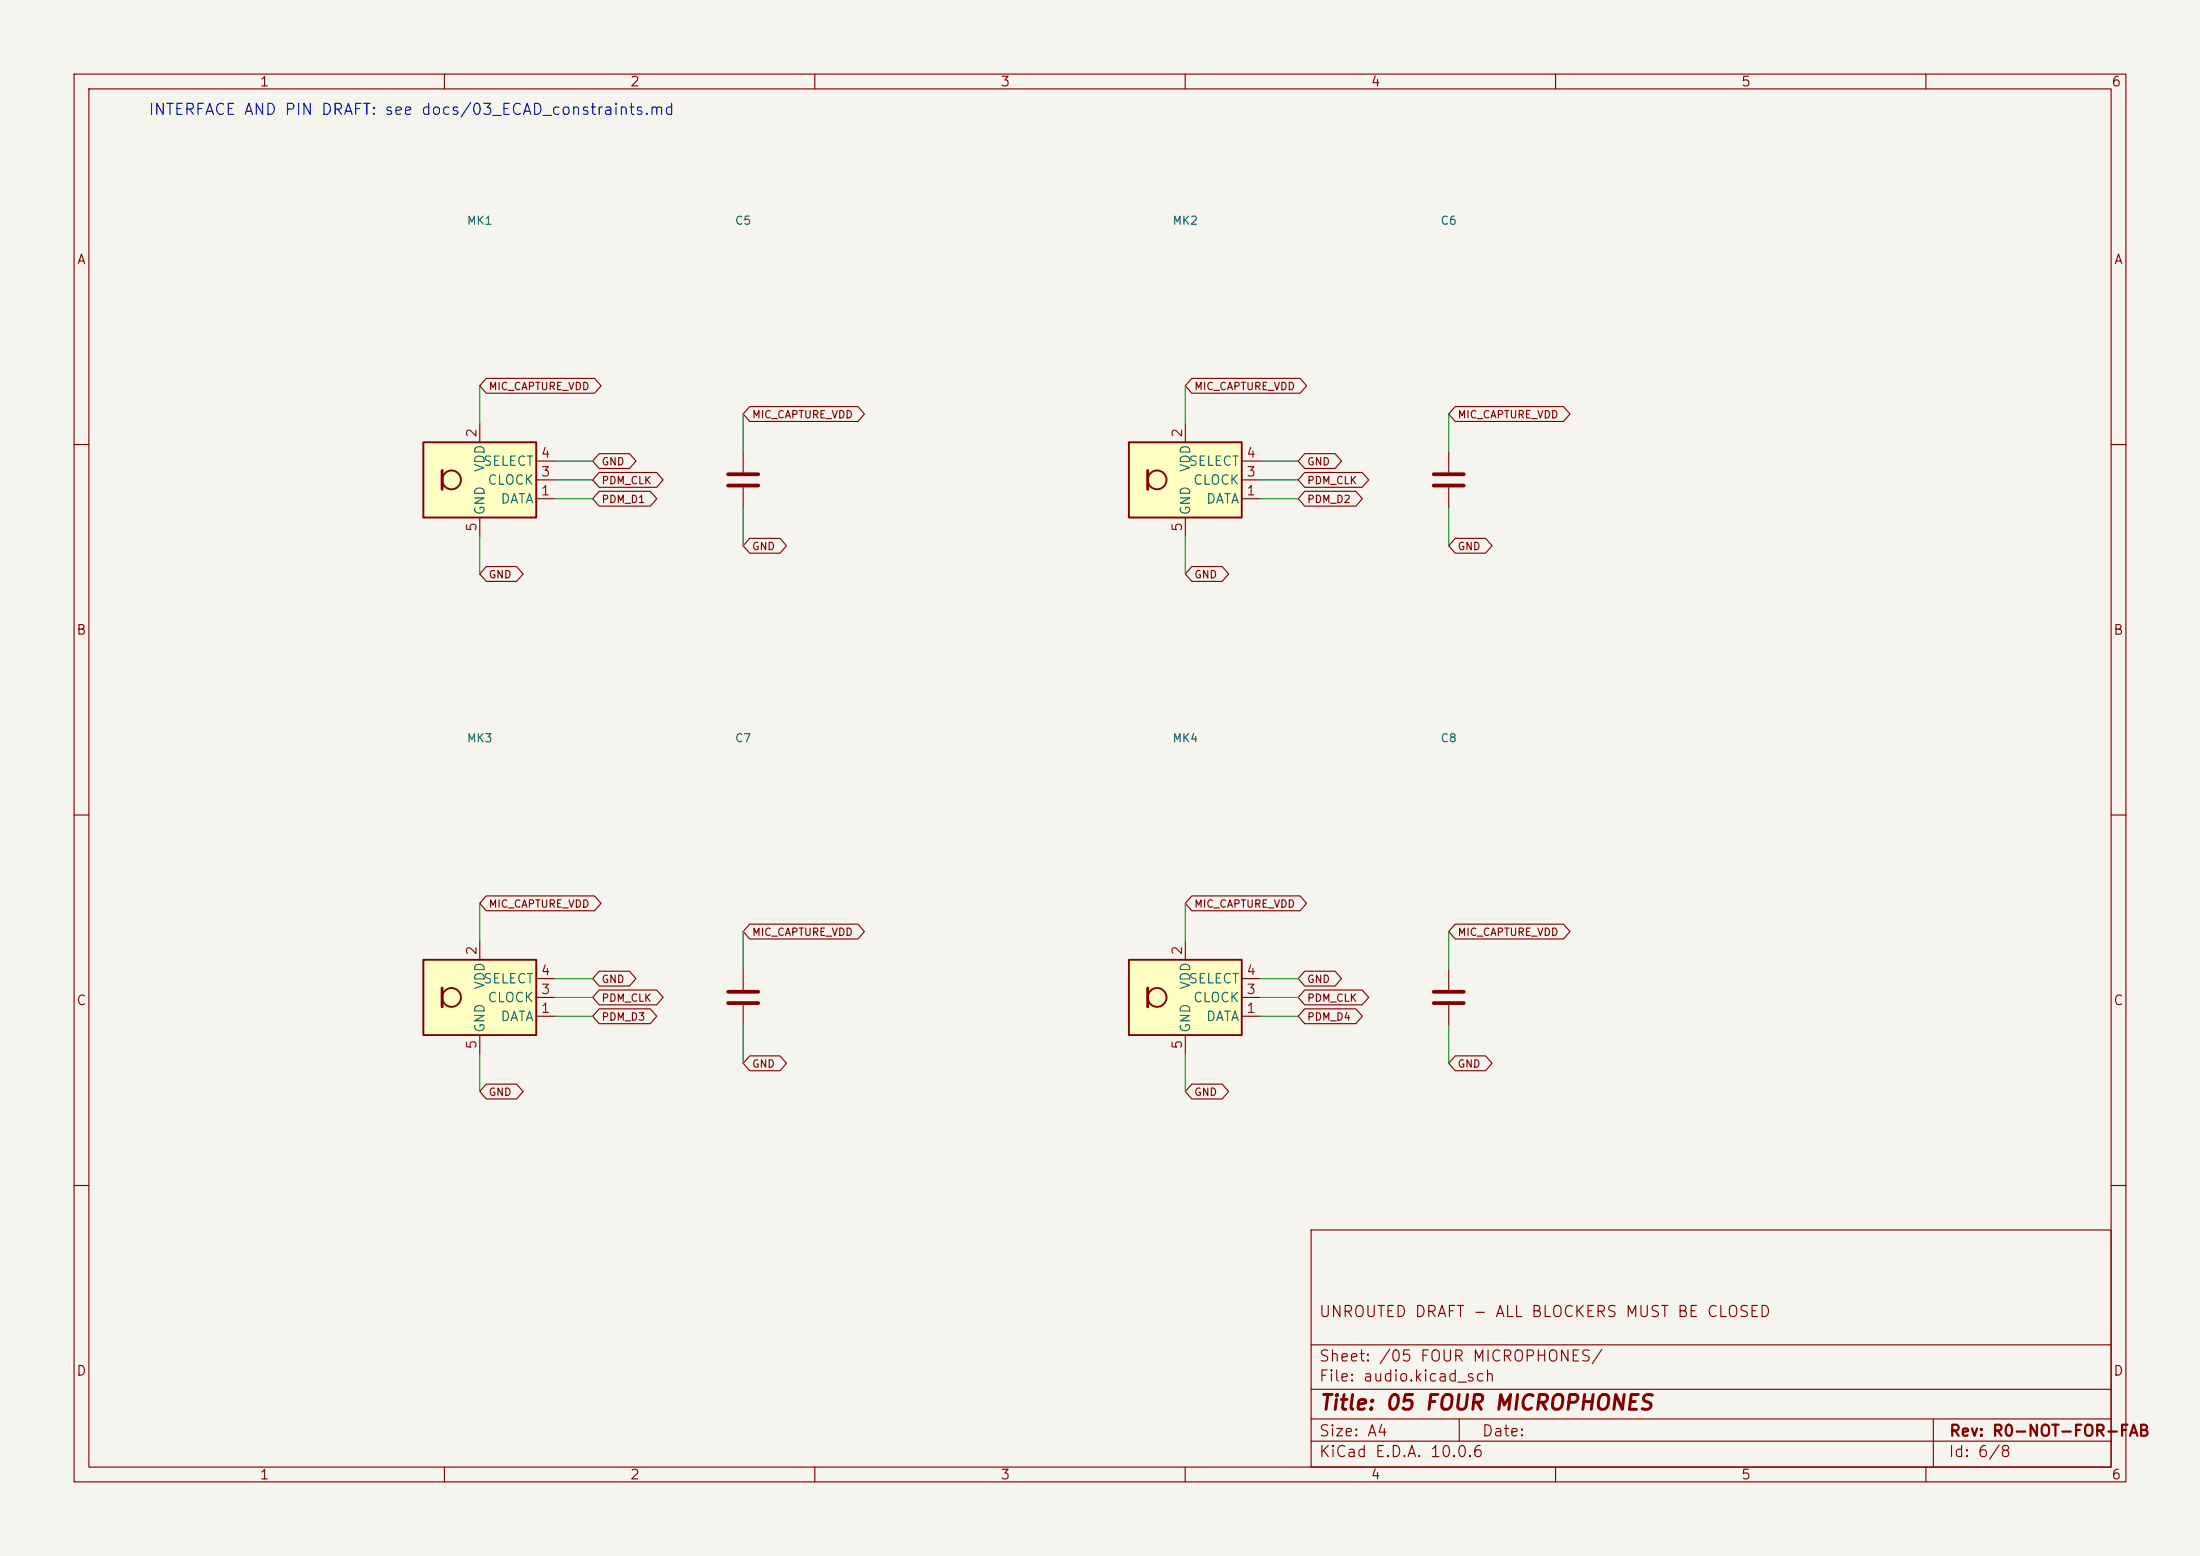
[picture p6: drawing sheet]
(kicad_sch (version 20251024) (generator "eeschema") (paper "A4") (title_block (title "05 FOUR MICROPHONES") (rev "R0-NOT-FOR-FAB") (comment 1 "UNROUTED DRAFT - ALL BLOCKERS MUST BE CLOSED")) (lib_symbols (symbol "MeetNote:IM69D130" (property "Reference" "MK" (at -7.62 6.35 0) (show_name no) (do_not_autoplace no) (effects (font (size 1.27 1.27)) (justify left))) (property "Value" "IM69D130" (at 1.27 6.35 0) (show_name no) (do_not_autoplace no) (effects (font (size 1.27 1.27)) (justify left))) (property "Footprint" "MeetNote:Infineon_PG-LLGA-5-1" (at 17.78 -7.62 0) (show_name no) (do_not_autoplace no) (hide yes) (effects (font (size 1.27 1.27) (italic yes)))) (property "Datasheet" "https://www.infineon.com/dgdl/Infineon-IM69D130-DS-v01_00-EN.pdf?fileId=5546d462602a9dc801607a0e46511a2e" (at 0 0 0) (show_name no) (do_not_autoplace no) (hide yes) (effects (font (size 1.27 1.27)))) (property "Description" "High performance digital XENSIV MEMS microphone, -36 dBFS Sensitivity, LLGA-5" (at 0 0 0) (show_name no) (do_not_autoplace no) (hide yes) (effects (font (size 1.27 1.27)))) (property "ki_keywords" "mems microphone" (at 0 0 0) (show_name no) (do_not_autoplace no) (hide yes) (effects (font (size 1.27 1.27)))) (property "ki_fp_filters" "Infineon*PG*LLGA*" (at 0 0 0) (show_name no) (do_not_autoplace no) (hide yes) (effects (font (size 1.27 1.27)))) (embedded_fonts no) (symbol "IM69D130_0_1" (rectangle (start -7.62 5.08) (end 7.62 -5.08) (stroke (width 0.254) (type default)) (fill (type background))) (polyline (pts (xy -5.08 1.27) (xy -5.08 -1.27)) (stroke (width 0.381) (type default)) (fill (type none))) (circle (center -3.81 0) (radius 1.27) (stroke (width 0.254) (type default)) (fill (type none)))) (symbol "IM69D130_1_1" (pin output line (at 10.16 -2.54 180) (length 2.54) (name "DATA" (effects (font (size 1.27 1.27)))) (number "1" (effects (font (size 1.27 1.27))))) (pin power_in line (at 0 7.62 270) (length 2.54) (name "VDD" (effects (font (size 1.27 1.27)))) (number "2" (effects (font (size 1.27 1.27))))) (pin input line (at 10.16 0 180) (length 2.54) (name "CLOCK" (effects (font (size 1.27 1.27)))) (number "3" (effects (font (size 1.27 1.27))))) (pin input line (at 10.16 2.54 180) (length 2.54) (name "SELECT" (effects (font (size 1.27 1.27)))) (number "4" (effects (font (size 1.27 1.27))))) (pin power_in line (at 0 -7.62 90) (length 2.54) (name "GND" (effects (font (size 1.27 1.27)))) (number "5" (effects (font (size 1.27 1.27)))))) (pin_names (offset 0.254))) (symbol "MeetNote:C" (pin_numbers (hide yes)) (pin_names (offset 0.254)) (exclude_from_sim no) (in_bom yes) (on_board yes) (in_pos_files yes) (duplicate_pin_numbers_are_jumpers no) (property "Reference" "C" (at 0.635 2.54 0) (show_name no) (do_not_autoplace no) (effects (font (size 1.27 1.27)) (justify left))) (property "Value" "C" (at 0.635 -2.54 0) (show_name no) (do_not_autoplace no) (effects (font (size 1.27 1.27)) (justify left))) (property "Footprint" "" (at 0.9652 -3.81 0) (show_name no) (do_not_autoplace no) (hide yes) (effects (font (size 1.27 1.27)))) (property "Datasheet" "" (at 0 0 0) (show_name no) (do_not_autoplace no) (hide yes) (effects (font (size 1.27 1.27)))) (property "Description" "Unpolarized capacitor" (at 0 0 0) (show_name no) (do_not_autoplace no) (hide yes) (effects (font (size 1.27 1.27)))) (property "ki_keywords" "cap capacitor" (at 0 0 0) (show_name no) (do_not_autoplace no) (hide yes) (effects (font (size 1.27 1.27)))) (property "ki_fp_filters" "C_*" (at 0 0 0) (show_name no) (do_not_autoplace no) (hide yes) (effects (font (size 1.27 1.27)))) (symbol "C_0_1" (polyline (pts (xy -2.032 0.762) (xy 2.032 0.762)) (stroke (width 0.508) (type default)) (fill (type none))) (polyline (pts (xy -2.032 -0.762) (xy 2.032 -0.762)) (stroke (width 0.508) (type default)) (fill (type none)))) (symbol "C_1_1" (pin passive line (at 0 3.81 270) (length 2.794) (name "" (effects (font (size 1.27 1.27)))) (number "1" (effects (font (size 1.27 1.27))))) (pin passive line (at 0 -3.81 90) (length 2.794) (name "" (effects (font (size 1.27 1.27)))) (number "2" (effects (font (size 1.27 1.27)))))) (embedded_fonts no)))(text "INTERFACE AND PIN DRAFT: see docs/03_ECAD_constraints.md" (at 20 15 0) (effects (font (size 1.5 1.5)) (justify left)))(symbol (lib_id "MeetNote:IM69D130") (at 64.77 64.77 0) (unit 1) (in_bom yes) (on_board yes) (dnp no)(property "Reference" "MK1" (at 64.77 29.769999999999996 0) (effects (font (size 1.1 1.1))))(property "Value" "IM69D130" (at 64.77 69.77 0) (effects (font (size 1.1 1.1)) hide))(property "Footprint" "MeetNote:Infineon_PG-LLGA-5-1" (at 64.77 64.77 0) (effects (font (size 1.1 1.1)) hide))(property "Review" "Library geometry; manufacturer pin review pending" (at 64.77 64.77 0) (effects (font (size 1.1 1.1)) hide)))(wire (pts (xy 74.93 67.31) (xy 80.01 67.31)) (stroke (width 0) (type default)))(global_label "PDM_D1" (shape bidirectional) (at 80.01 67.31 0) (effects (font (size 1 1)) (justify left)))(wire (pts (xy 64.77 57.15) (xy 64.77 52.07)) (stroke (width 0) (type default)))(global_label "MIC_CAPTURE_VDD" (shape bidirectional) (at 64.77 52.07 0) (effects (font (size 1 1)) (justify left)))(wire (pts (xy 74.93 64.77) (xy 80.01 64.77)) (stroke (width 0) (type default)))(global_label "PDM_CLK" (shape bidirectional) (at 80.01 64.77 0) (effects (font (size 1 1)) (justify left)))(wire (pts (xy 74.93 62.23) (xy 80.01 62.23)) (stroke (width 0) (type default)))(global_label "GND" (shape bidirectional) (at 80.01 62.23 0) (effects (font (size 1 1)) (justify left)))(wire (pts (xy 64.77 72.39) (xy 64.77 77.47)) (stroke (width 0) (type default)))(global_label "GND" (shape bidirectional) (at 64.77 77.47 0) (effects (font (size 1 1)) (justify left)))(symbol (lib_id "MeetNote:C") (at 100.33 64.77 0) (unit 1) (in_bom yes) (on_board yes) (dnp no)(property "Reference" "C5" (at 100.33 29.769999999999996 0) (effects (font (size 1.1 1.1))))(property "Value" "100nF 10V" (at 100.33 69.77 0) (effects (font (size 1.1 1.1)) hide))(property "Footprint" "MeetNote:C_0603_1608Metric" (at 100.33 64.77 0) (effects (font (size 1.1 1.1)) hide))(property "Review" "Library geometry; manufacturer pin review pending" (at 100.33 64.77 0) (effects (font (size 1.1 1.1)) hide)))(wire (pts (xy 100.33 60.96) (xy 100.33 55.88)) (stroke (width 0) (type default)))(global_label "MIC_CAPTURE_VDD" (shape bidirectional) (at 100.33 55.88 0) (effects (font (size 1 1)) (justify left)))(wire (pts (xy 100.33 68.58) (xy 100.33 73.66)) (stroke (width 0) (type default)))(global_label "GND" (shape bidirectional) (at 100.33 73.66 0) (effects (font (size 1 1)) (justify left)))(symbol (lib_id "MeetNote:IM69D130") (at 160.02 64.77 0) (unit 1) (in_bom yes) (on_board yes) (dnp no)(property "Reference" "MK2" (at 160.02 29.769999999999996 0) (effects (font (size 1.1 1.1))))(property "Value" "IM69D130" (at 160.02 69.77 0) (effects (font (size 1.1 1.1)) hide))(property "Footprint" "MeetNote:Infineon_PG-LLGA-5-1" (at 160.02 64.77 0) (effects (font (size 1.1 1.1)) hide))(property "Review" "Library geometry; manufacturer pin review pending" (at 160.02 64.77 0) (effects (font (size 1.1 1.1)) hide)))(wire (pts (xy 170.18 67.31) (xy 175.26 67.31)) (stroke (width 0) (type default)))(global_label "PDM_D2" (shape bidirectional) (at 175.26 67.31 0) (effects (font (size 1 1)) (justify left)))(wire (pts (xy 160.02 57.15) (xy 160.02 52.07)) (stroke (width 0) (type default)))(global_label "MIC_CAPTURE_VDD" (shape bidirectional) (at 160.02 52.07 0) (effects (font (size 1 1)) (justify left)))(wire (pts (xy 170.18 64.77) (xy 175.26 64.77)) (stroke (width 0) (type default)))(global_label "PDM_CLK" (shape bidirectional) (at 175.26 64.77 0) (effects (font (size 1 1)) (justify left)))(wire (pts (xy 170.18 62.23) (xy 175.26 62.23)) (stroke (width 0) (type default)))(global_label "GND" (shape bidirectional) (at 175.26 62.23 0) (effects (font (size 1 1)) (justify left)))(wire (pts (xy 160.02 72.39) (xy 160.02 77.47)) (stroke (width 0) (type default)))(global_label "GND" (shape bidirectional) (at 160.02 77.47 0) (effects (font (size 1 1)) (justify left)))(symbol (lib_id "MeetNote:C") (at 195.58 64.77 0) (unit 1) (in_bom yes) (on_board yes) (dnp no)(property "Reference" "C6" (at 195.58 29.769999999999996 0) (effects (font (size 1.1 1.1))))(property "Value" "100nF 10V" (at 195.58 69.77 0) (effects (font (size 1.1 1.1)) hide))(property "Footprint" "MeetNote:C_0603_1608Metric" (at 195.58 64.77 0) (effects (font (size 1.1 1.1)) hide))(property "Review" "Library geometry; manufacturer pin review pending" (at 195.58 64.77 0) (effects (font (size 1.1 1.1)) hide)))(wire (pts (xy 195.58 60.96) (xy 195.58 55.88)) (stroke (width 0) (type default)))(global_label "MIC_CAPTURE_VDD" (shape bidirectional) (at 195.58 55.88 0) (effects (font (size 1 1)) (justify left)))(wire (pts (xy 195.58 68.58) (xy 195.58 73.66)) (stroke (width 0) (type default)))(global_label "GND" (shape bidirectional) (at 195.58 73.66 0) (effects (font (size 1 1)) (justify left)))(symbol (lib_id "MeetNote:IM69D130") (at 64.77 134.62 0) (unit 1) (in_bom yes) (on_board yes) (dnp no)(property "Reference" "MK3" (at 64.77 99.62 0) (effects (font (size 1.1 1.1))))(property "Value" "IM69D130" (at 64.77 139.62 0) (effects (font (size 1.1 1.1)) hide))(property "Footprint" "MeetNote:Infineon_PG-LLGA-5-1" (at 64.77 134.62 0) (effects (font (size 1.1 1.1)) hide))(property "Review" "Library geometry; manufacturer pin review pending" (at 64.77 134.62 0) (effects (font (size 1.1 1.1)) hide)))(wire (pts (xy 74.93 137.16) (xy 80.01 137.16)) (stroke (width 0) (type default)))(global_label "PDM_D3" (shape bidirectional) (at 80.01 137.16 0) (effects (font (size 1 1)) (justify left)))(wire (pts (xy 64.77 127.0) (xy 64.77 121.92)) (stroke (width 0) (type default)))(global_label "MIC_CAPTURE_VDD" (shape bidirectional) (at 64.77 121.92 0) (effects (font (size 1 1)) (justify left)))(wire (pts (xy 74.93 134.62) (xy 80.01 134.62)) (stroke (width 0) (type default)))(global_label "PDM_CLK" (shape bidirectional) (at 80.01 134.62 0) (effects (font (size 1 1)) (justify left)))(wire (pts (xy 74.93 132.08) (xy 80.01 132.08)) (stroke (width 0) (type default)))(global_label "GND" (shape bidirectional) (at 80.01 132.08 0) (effects (font (size 1 1)) (justify left)))(wire (pts (xy 64.77 142.24) (xy 64.77 147.32)) (stroke (width 0) (type default)))(global_label "GND" (shape bidirectional) (at 64.77 147.32 0) (effects (font (size 1 1)) (justify left)))(symbol (lib_id "MeetNote:C") (at 100.33 134.62 0) (unit 1) (in_bom yes) (on_board yes) (dnp no)(property "Reference" "C7" (at 100.33 99.62 0) (effects (font (size 1.1 1.1))))(property "Value" "100nF 10V" (at 100.33 139.62 0) (effects (font (size 1.1 1.1)) hide))(property "Footprint" "MeetNote:C_0603_1608Metric" (at 100.33 134.62 0) (effects (font (size 1.1 1.1)) hide))(property "Review" "Library geometry; manufacturer pin review pending" (at 100.33 134.62 0) (effects (font (size 1.1 1.1)) hide)))(wire (pts (xy 100.33 130.81) (xy 100.33 125.73)) (stroke (width 0) (type default)))(global_label "MIC_CAPTURE_VDD" (shape bidirectional) (at 100.33 125.73 0) (effects (font (size 1 1)) (justify left)))(wire (pts (xy 100.33 138.43) (xy 100.33 143.51)) (stroke (width 0) (type default)))(global_label "GND" (shape bidirectional) (at 100.33 143.51 0) (effects (font (size 1 1)) (justify left)))(symbol (lib_id "MeetNote:IM69D130") (at 160.02 134.62 0) (unit 1) (in_bom yes) (on_board yes) (dnp no)(property "Reference" "MK4" (at 160.02 99.62 0) (effects (font (size 1.1 1.1))))(property "Value" "IM69D130" (at 160.02 139.62 0) (effects (font (size 1.1 1.1)) hide))(property "Footprint" "MeetNote:Infineon_PG-LLGA-5-1" (at 160.02 134.62 0) (effects (font (size 1.1 1.1)) hide))(property "Review" "Library geometry; manufacturer pin review pending" (at 160.02 134.62 0) (effects (font (size 1.1 1.1)) hide)))(wire (pts (xy 170.18 137.16) (xy 175.26 137.16)) (stroke (width 0) (type default)))(global_label "PDM_D4" (shape bidirectional) (at 175.26 137.16 0) (effects (font (size 1 1)) (justify left)))(wire (pts (xy 160.02 127.0) (xy 160.02 121.92)) (stroke (width 0) (type default)))(global_label "MIC_CAPTURE_VDD" (shape bidirectional) (at 160.02 121.92 0) (effects (font (size 1 1)) (justify left)))(wire (pts (xy 170.18 134.62) (xy 175.26 134.62)) (stroke (width 0) (type default)))(global_label "PDM_CLK" (shape bidirectional) (at 175.26 134.62 0) (effects (font (size 1 1)) (justify left)))(wire (pts (xy 170.18 132.08) (xy 175.26 132.08)) (stroke (width 0) (type default)))(global_label "GND" (shape bidirectional) (at 175.26 132.08 0) (effects (font (size 1 1)) (justify left)))(wire (pts (xy 160.02 142.24) (xy 160.02 147.32)) (stroke (width 0) (type default)))(global_label "GND" (shape bidirectional) (at 160.02 147.32 0) (effects (font (size 1 1)) (justify left)))(symbol (lib_id "MeetNote:C") (at 195.58 134.62 0) (unit 1) (in_bom yes) (on_board yes) (dnp no)(property "Reference" "C8" (at 195.58 99.62 0) (effects (font (size 1.1 1.1))))(property "Value" "100nF 10V" (at 195.58 139.62 0) (effects (font (size 1.1 1.1)) hide))(property "Footprint" "MeetNote:C_0603_1608Metric" (at 195.58 134.62 0) (effects (font (size 1.1 1.1)) hide))(property "Review" "Library geometry; manufacturer pin review pending" (at 195.58 134.62 0) (effects (font (size 1.1 1.1)) hide)))(wire (pts (xy 195.58 130.81) (xy 195.58 125.73)) (stroke (width 0) (type default)))(global_label "MIC_CAPTURE_VDD" (shape bidirectional) (at 195.58 125.73 0) (effects (font (size 1 1)) (justify left)))(wire (pts (xy 195.58 138.43) (xy 195.58 143.51)) (stroke (width 0) (type default)))(global_label "GND" (shape bidirectional) (at 195.58 143.51 0) (effects (font (size 1 1)) (justify left))))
